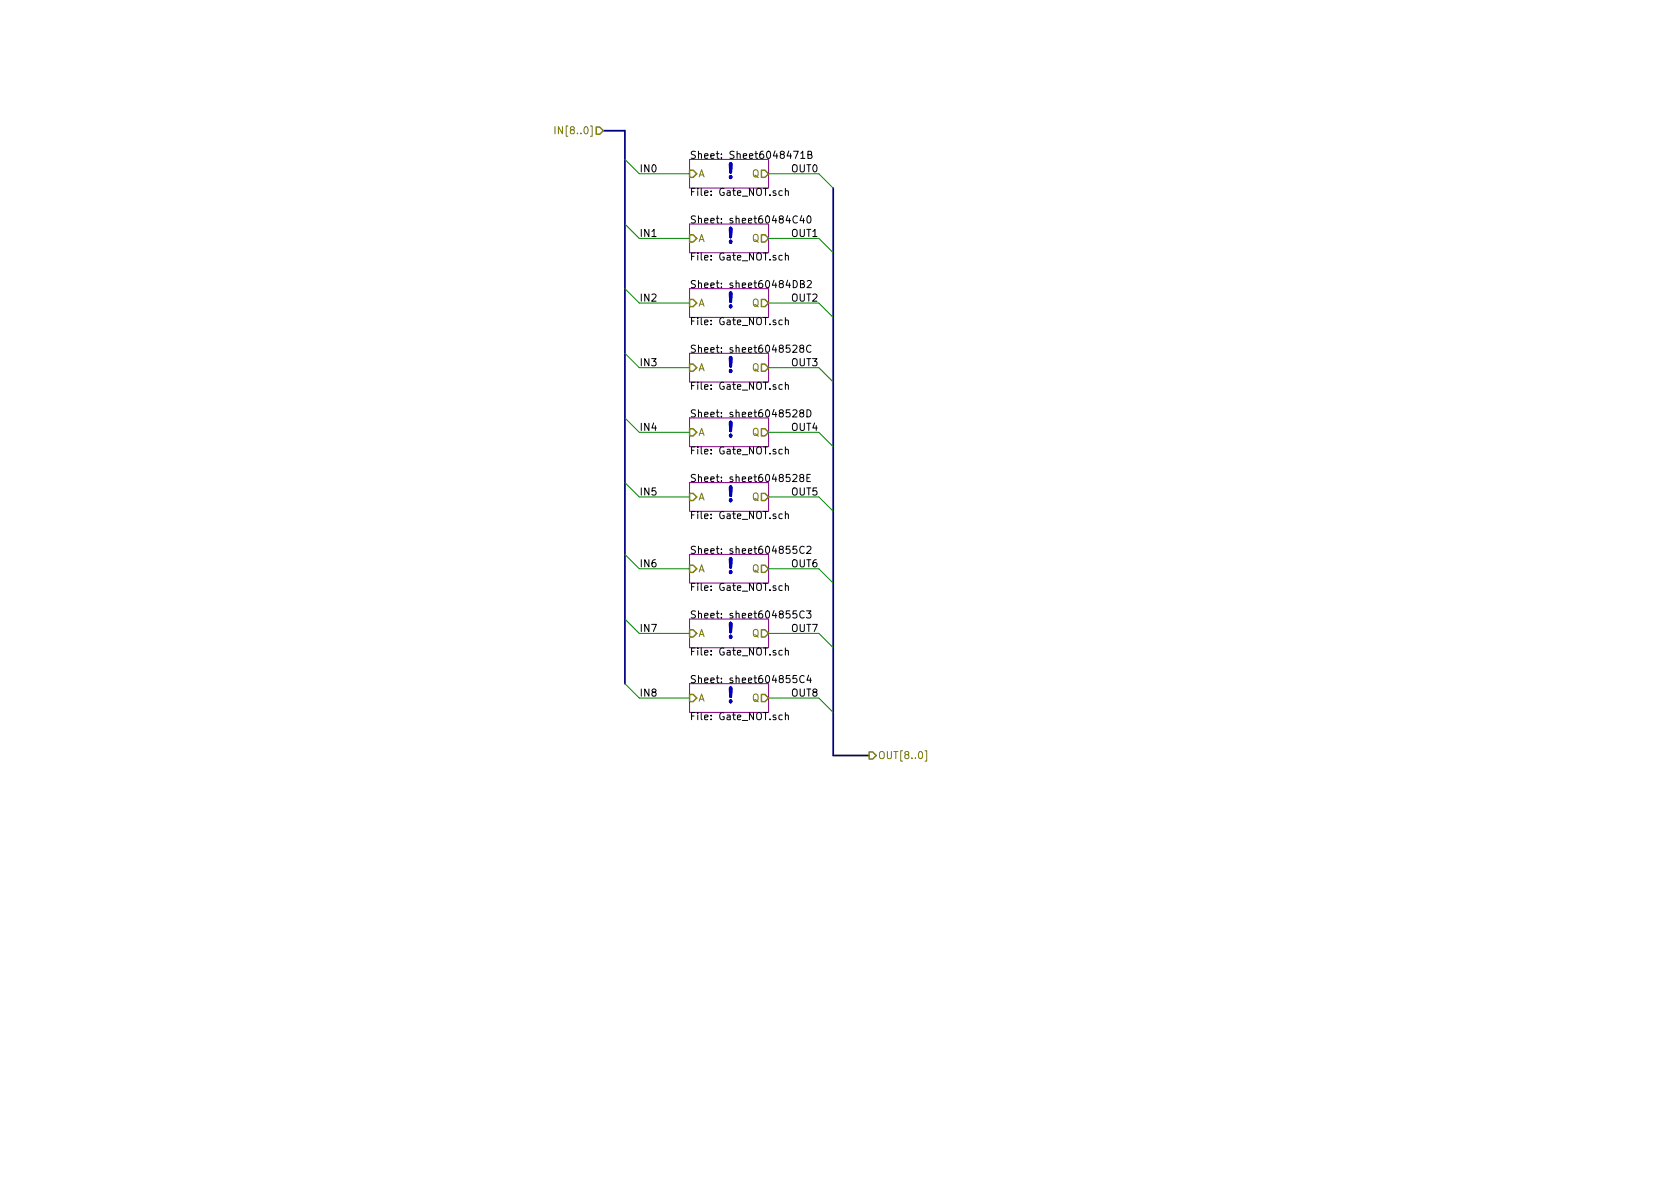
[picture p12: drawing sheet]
<svg xmlns="http://www.w3.org/2000/svg" width="297mm" height="210mm" viewBox="0 0 297 210" stroke-linecap="round" stroke-linejoin="round" font-family="sans-serif">
<path d="M121.9 28.2h14v5.1h-14zM121.9 39.6h14v5.1h-14zM121.9 51h14v5.1h-14zM121.9 62.5h14v5.1h-14zM121.9 73.9h14v5.1h-14zM121.9 98h14v5.1h-14zM121.9 85.3h14v5.1h-14zM121.9 109.5h14v5h-14zM121.9 120.9h14v5.1h-14z" fill="none" stroke="#840084" stroke-width=".18"/>
<g fill="none" stroke="#000" stroke-width=".18">
<path d="M138.3 33.8l-.4-.1-.2 .3 .1 .5h.5M138.9 33.9l.1-.2 .3 .1 .1 .8M138.9 33.3v1.3M140.3 26.7h.8l-.5 1.3M141 38.3a.6 .6 0 0 0-.9 .4 .6 .6 0 0 0 .6 .7l.3-.1M141.6 27.1l.3-.4v1.3M141.6 28h.7M141.8 38.1l-.3 .9h.7M142.1 38.6v.8M142.8 27.4l.6-.1 .1-.2v-.2l-.7-.2v1.3h.5l.3-.2v-.2l-.3-.2M142.8 38.2h.2a.69 .69 0 0 1 .4 .6 .69 .69 0 0 1-.4 .6 .83 .83 0 0 1-.2-1.2zM138.3 45.2h-.4l-.2 .2 .1 .5h.5"/>
<path d="M138.3 56.6h-.4l-.2 .2 .1 .6h.5M138.9 45.3l.1-.1h.3l.1 .8M138.9 56.7l.1-.1h.3l.1 .8M138.9 44.7v1.3M138.9 56.2v1.2M140.3 49.6a.64 .64 0 0 1 .7 .6 .64 .64 0 0 1-.7 .7zM141.5 50.2h.6l.1-.2-.1-.3-.6-.1v1.3h.5l.2-.2v-.3l-.3-.2M142.7 49.7l.5-.1 .3 .4-.8 .9h.8M138.3 68.1l-.4-.1-.2 .2 .1 .6h.5M138.3 79.5l-.4-.1-.2 .3 .1 .5h.5M138.9 68.1l.1-.1 .3 .1 .1 .8M138.9 79.6l.1-.2 .3 .1 .1 .8"/>
<path d="M138.9 67.6v1.3M138.9 79v1.3M140.2 61.2l.5-.2 .2 .4-.8 .9h.8M140.2 72.6l.5-.1 .2 .3-.8 .9h.8M141.6 61.6l-.1-.1v-.3l.1-.2 .4 .1 .1 .4-.6 .1-.1 .2v.3l.2 .2 .4-.1 .1-.1v-.4l-.2-.1M141.6 73l-.1-.1v-.3l.1-.1h.4l.1 .4-.6 .2-.1 .1v.3l.2 .2h.4l.1-.2v-.4l-.2-.1M142.7 72.5a.64 .64 0 0 1 .7 .6 .64 .64 0 0 1-.7 .6zM143.4 61.2a.6 .6 0 0 0-.8 .4 .6 .6 0 0 0 .6 .7l.2-.1M138.3 90.9h-.4l-.2 .2 .1 .6h.5M138.9 91l.1-.1h.3l.1 .8M138.9 90.4v1.3M140.2 84l.5-.1 .2 .3-.8 1h.8"/>
<path d="M140.8 96.6h-.5l-.1 .6 .5-.1 .2 .2v.3l-.2 .3-.5-.2M141.6 84.4l-.1-.1v-.3l.1-.1 .4 .1 .1 .3-.6 .2-.1 .2v.2l.2 .3 .4-.1 .1-.2v-.3l-.2-.2M142.2 96.7a.6 .6 0 0 0-.9 .4 .6 .6 0 0 0 .6 .8l.3-.2M142.7 96.7l.5-.1 .2 .3-.1 .2-.7 .8h.8M142.7 84.5h.4M143.3 83.9h-.6v1.3h.6M138.3 115.1l-.4-.1-.2 .2 .1 .6h.5M138.3 103.6h-.4l-.2 .2 .1 .6h.5M138.9 115.1l.1-.1 .3 .1 .1 .7M138.9 103.7l.1-.1h.3l.1 .8M138.9 103.1v1.3M138.9 114.6v1.2"/>
<path d="M140.8 119.5h-.5l-.1 .6 .5-.2 .2 .3v.3l-.2 .2-.5-.1M140.8 108h-.5l-.1 .6 .5-.1 .2 .3v.3l-.2 .2-.5-.1M142.2 119.6a.6 .6 0 0 0-.9 .4 .6 .6 0 0 0 .6 .7l.3-.1M142.2 108.1a.6 .6 0 0 0-.9 .5 .6 .6 0 0 0 .6 .7l.3-.1M142.6 108h.8l-.4 .5 .3 .1v.6l-.5 .1-.2-.1M143 119.4l-.3 .9h.8M143.3 119.9v.8M138.3 126.5l-.4-.1-.2 .3 .1 .5h.5M138.9 126.6l.1-.2 .3 .1 .1 .8M138.9 126v1.3"/>
</g>
<g fill="none" stroke="#848400" stroke-width=".25">
<path d="M105.4 22.5h.6l.7 .6-.7 .6h-.6zM121.9 30.1h.7l.6 .6-.6 .7h-.7zM134.6 30.1h.7l.6 .6-.6 .7h-.7zM121.9 41.5h.7l.6 .7-.6 .6h-.7zM121.9 53h.7l.6 .6-.6 .6h-.7zM134.6 41.5h.7l.6 .7-.6 .6h-.7zM134.6 53h.7l.6 .6-.6 .6h-.7zM121.9 64.4h.7l.6 .6-.6 .7h-.7zM121.9 75.8h.7l.6 .6-.6 .7h-.7zM134.6 64.4h.7l.6 .6-.6 .7h-.7zM134.6 75.8h.7l.6 .6-.6 .7h-.7zM121.9 99.9h.7l.6 .7-.6 .6h-.7z"/>
<path d="M121.9 87.2h.7l.6 .7-.6 .6h-.7zM134.6 99.9h.7l.6 .7-.6 .6h-.7zM134.6 87.2h.7l.6 .7-.6 .6h-.7zM121.9 111.4h.7l.6 .6-.6 .6h-.7zM134.6 111.4h.7l.6 .6-.6 .6h-.7zM121.9 122.8h.7l.6 .6-.6 .7h-.7zM134.6 122.8h.7l.6 .6-.6 .7h-.7zM153.7 133h.6l.6 .6-.6 .6h-.6z"/>
</g>
<path d="M106.7 23.1h3.8v97.8M147.3 33.3v100.3h6.4" fill="none" stroke="#000084" stroke-width=".3"/>
<g fill="none" stroke="#008400" stroke-width=".18">
<path d="M110.5 39.6l2.5 2.6h8.9M110.5 28.2l2.5 2.5h8.9M135.9 30.7h8.9l2.5 2.6M110.5 51l2.5 2.6h8.9M135.9 42.2h8.9l2.5 2.5M135.9 53.6h8.9l2.5 2.5M110.5 62.5l2.5 2.5h8.9M110.5 73.9l2.5 2.5h8.9M135.9 65h8.9l2.5 2.6M135.9 76.4h8.9l2.5 2.6M110.5 98l2.5 2.6h8.9M110.5 85.3l2.5 2.6h8.9"/>
<path d="M135.9 87.9h8.9l2.5 2.5M110.5 109.5l2.5 2.5h8.9M135.9 112h8.9l2.5 2.5M135.9 100.6h8.9l2.5 2.5M110.5 120.9l2.5 2.5h8.9M135.9 123.4h8.9l2.5 2.6"/>
</g>
<path d="M98.1 22.4v1.3M99.4 22.4v1.3l-.7-1.3v1.3M163.6 132.8h.3v1.8h-.3" fill="none" stroke="#848400" stroke-width=".18"/>
<g font-size="3.5" fill="#0000c2">
<text x="128.3" y="31.6">!</text>
<text x="128.3" y="43">!</text>
<text x="128.3" y="54.4">!</text>
<text x="128.3" y="65.9">!</text>
<text x="128.3" y="77.3">!</text>
<text x="128.3" y="88.7">!</text>
<text x="128.3" y="101.4">!</text>
<text x="128.3" y="112.8">!</text>
<text x="128.3" y="124.3">!</text>
</g>
<g font-size="1.8" fill="#848400">
<text x="99.3" y="23.7">IN[8..0]</text>
<text x="123.4" y="31.4">A</text>
<text x="133" y="31.4">Q</text>
<text x="123.4" y="42.8">A</text>
<text x="133" y="42.8">Q</text>
<text x="123.4" y="54.2">A</text>
<text x="133" y="54.2">Q</text>
<text x="123.4" y="65.7">A</text>
<text x="133" y="65.7">Q</text>
<text x="123.4" y="77.1">A</text>
<text x="133" y="77.1">Q</text>
<text x="123.4" y="88.5">A</text>
<text x="133" y="88.5">Q</text>
<text x="123.4" y="101.2">A</text>
<text x="133" y="101.2">Q</text>
<text x="123.4" y="112.6">A</text>
<text x="133" y="112.6">Q</text>
<text x="123.4" y="124.1">A</text>
<text x="133" y="124.1">Q</text>
<text x="155.2" y="134.2">OUT[8..0]</text>
</g>
<g font-size="1.8">
<text x="121.9" y="28.1">Sheet: Sheet6048471B</text>
<text x="113" y="30.5">IN0</text>
<text x="121.9" y="34.6">File: Gate_NOT.sch</text>
<text x="140.1" y="30.5">OUT0</text>
<text x="113" y="41.9">IN1</text>
<text x="121.9" y="39.5">Sheet: sheet60484C40</text>
<text x="140.1" y="41.9">OUT1</text>
<text x="121.9" y="46.1">File: Gate_NOT.sch</text>
<text x="113" y="53.3">IN2</text>
<text x="121.9" y="50.9">Sheet: sheet60484DB2</text>
<text x="140.1" y="53.3">OUT2</text>
<text x="121.9" y="57.5">File: Gate_NOT.sch</text>
<text x="113" y="64.8">IN3</text>
<text x="121.9" y="62.4">Sheet: sheet6048528C</text>
<text x="140.1" y="64.8">OUT3</text>
<text x="121.9" y="68.9">File: Gate_NOT.sch</text>
<text x="113" y="76.2">IN4</text>
<text x="121.9" y="73.8">Sheet: sheet6048528D</text>
<text x="140.1" y="76.2">OUT4</text>
<text x="121.9" y="80.4">File: Gate_NOT.sch</text>
<text x="113" y="87.6">IN5</text>
<text x="121.9" y="85.2">Sheet: sheet6048528E</text>
<text x="140.1" y="87.6">OUT5</text>
<text x="121.9" y="91.8">File: Gate_NOT.sch</text>
<text x="113" y="100.3">IN6</text>
<text x="121.9" y="97.9">Sheet: sheet604855C2</text>
<text x="140.1" y="100.3">OUT6</text>
<text x="121.9" y="104.5">File: Gate_NOT.sch</text>
<text x="113" y="111.8">IN7</text>
<text x="121.9" y="109.4">Sheet: sheet604855C3</text>
<text x="140.1" y="111.8">OUT7</text>
<text x="121.9" y="115.9">File: Gate_NOT.sch</text>
<text x="113" y="123.2">IN8</text>
<text x="121.9" y="120.8">Sheet: sheet604855C4</text>
<text x="140.1" y="123.2">OUT8</text>
<text x="121.9" y="127.3">File: Gate_NOT.sch</text>
</g>
</svg>
